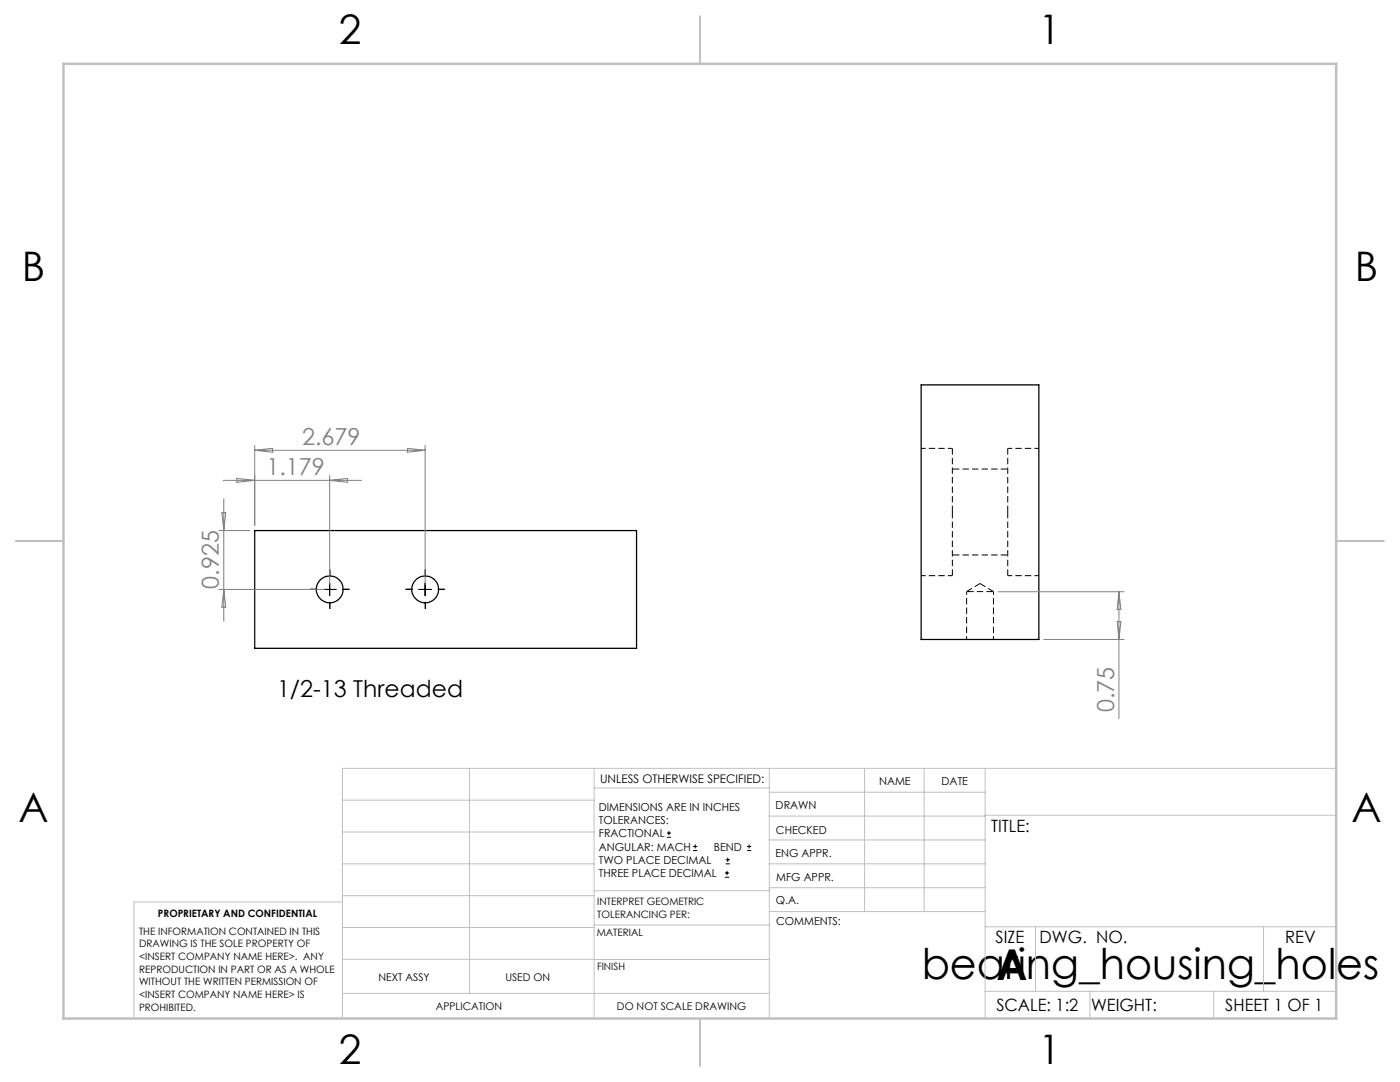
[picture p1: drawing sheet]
<svg xmlns="http://www.w3.org/2000/svg" width="279mm" height="216mm" viewBox="0 0 279 216" stroke-linecap="round" stroke-linejoin="round" font-family="sans-serif">
<g fill="none" stroke="#000" stroke-width=".25">
<path d="M183.8 76.8h23.5v50.8h-23.5zM50.8 105.9h76.2v23.5h-76.2z"/>
<circle cx="65.8" cy="117.6" r="2.68"/>
<circle cx="84.9" cy="117.6" r="2.68"/>
</g>
<path d="M201.1 93.6h-11M190.1 110.7h11M198.3 118h-5.4" fill="none" stroke="#000" stroke-width=".2" stroke-dasharray="1.3 .6" stroke-dashoffset="-.1" stroke-linecap="butt"/>
<path d="M190.1 102.2v-12.7M190.1 114.9v-12.7M195.6 116.4l-2.7 1.6M198.3 118l-2.7-1.6M201.1 102.2v-12.7M201.1 114.9v-12.7" fill="none" stroke="#000" stroke-width=".2" stroke-dasharray="1.3 .6" stroke-linecap="butt"/>
<path d="M192.9 118v9.6M198.3 127.6v-9.6" fill="none" stroke="#000" stroke-width=".2" stroke-dasharray="1.3 .6" stroke-dashoffset=".6" stroke-linecap="butt"/>
<path d="M190.1 89.5h-6.3M207.3 89.5h-6.2M183.8 114.9h6.3M201.1 114.9h6.2" fill="none" stroke="#000" stroke-width=".2" stroke-dasharray="1.3 .6" stroke-dashoffset=".4" stroke-linecap="butt"/>
<g fill="none" stroke="#000" stroke-width=".2">
<path d="M64.6 117.6h2.5M65.8 116.3v2.6M83.6 117.6h2.5M84.8 116.3v2.6M133.1 167.1h.8M133.1 166.2h.8M133.5 165.8v.9M138.3 169.7h.8M138.3 168.9h.8M138.7 168.5v.8M144.7 175h.8M144.7 174.2h.8"/>
<path d="M144.8 172.4h.9M144.8 171.6h.9M145.1 173.8v.8M145.2 171.1v.9M149.1 169.7h.8M149.1 168.9h.8M149.5 168.5v.8"/>
</g>
<path d="M63.3 117.6h-1.4M65.8 115.1v-1.4M68.3 117.6h1.5M82.4 117.6h-1.5M84.9 115.1v-1.4M87.4 117.6h1.4M65.8 120.1v1.4M84.9 120.1v1.4" fill="none" stroke="#000" stroke-width=".2" stroke-dasharray="15.2 1.3 1.3 1.3" stroke-linecap="butt"/>
<g fill="none" stroke="#808080" stroke-width=".2">
<path d="M44.5 95.8h27.6M44.7 99.5v24.5M47.3 95.5l3.5 .3-3.5 .4zM50.8 88.9v15.9M50.8 89.9h34M50.8 89.9l3.6-.4v.7zM65.8 94.9v21.7M65.8 95.8l3.6-.3v.7zM81.3 89.5l3.5 .4-3.5 .3zM84.8 88.9v27.7M43.7 117.6h21.1M43.7 105.9h6.1"/>
<path d="M44.3 102.3h.7l-.3 3.6zM44.7 117.6l.3 3.5h-.7zM199.2 118.1h25.1M223.3 118.1v25.3M223.3 118.1l.4 3.5h-.7zM208.3 127.6h16M223 124h.7l-.4 3.6z"/>
</g>
<g fill="none" stroke="#c0c0c0" stroke-width=".2">
<path d="M68.3 159.7h50.3M93.7 153.3v44.9M118.6 153.3v49.9M118.6 157.2h34.9M153.5 153.3v49.9M153.5 158.1h43.1M172.5 153.3v28.6M184.4 153.3v28.6M196.6 153.3v49.9M266.7 153.3h-198.4v49.9M68.3 178.7h50.3M68.3 172.4h50.3"/>
<path d="M68.3 166h50.3M68.3 180h-41.6v23.2M118.6 177.7h35M153.5 167.6h43.1M153.5 162.8h43.1M153.5 172.4h43.1M153.5 177.1h43.1M196.6 162.7h70.1M68.3 198.2h85.2M68.3 191.4l85.2 .1M68.3 185.1h50.3M118.6 184.6h35"/>
<path d="M153.6 181.9h43M196.6 197.8h70.1M196.6 184.9h70.1M206.7 184.9v12.9M217.5 197.8v5.4M242.2 197.8v5.4M252.2 184.9v12.9"/>
</g>
<path d="M139.7 3.2v9.5M3.1 107.9h9.6M266.7 107.9h9.5M139.7 203.2v9.6" fill="none" stroke="#c0c0c0" stroke-width=".25"/>
<path d="M12.7 12.7h254v190.5h-254z" fill="none" stroke="#c0c0c0" stroke-width=".5"/>
<g font-size="8.5">
<text x="184" y="195.4">bearing_housing_holes</text>
<text x="198.9" y="195.5">A</text>
</g>
<g font-size="8.1">
<text x="67.6" y="8.9">2</text>
<text x="207.3" y="8.9">1</text>
<text x="4.4" y="56.2">B</text>
<text x="270.4" y="56.2">B</text>
<text x="3.7" y="164.1">A</text>
<text x="269.7" y="164.1">A</text>
<text x="67.6" y="212.4">2</text>
<text x="207.3" y="212.4">1</text>
</g>
<g font-size="4.7" fill="#808080">
<text x="60.3" y="88.8">2.679</text>
<text x="53.2" y="94.8">1.179</text>
<text x="43.7" y="117.5" transform="rotate(-90 43.7 117.5)">0.925</text>
<text x="222.3" y="142.1" transform="rotate(-90 222.3 142.1)">0.75</text>
</g>
<text font-size="4.7" x="55.3" y="139.1">1/2-13 Threaded</text>
<g font-size="3.4">
<text x="197.8" y="166">TITLE:</text>
<text x="198.7" y="188.1">SIZE</text>
<text x="207.5" y="188.1">DWG. NO.</text>
<text x="256.5" y="188.2">REV</text>
<text x="198.8" y="201.7">SCALE: 1:2</text>
<text x="217.7" y="201.8">WEIGHT:</text>
<text x="244.5" y="201.7">SHEET 1 OF 1</text>
</g>
<text font-size="2.4" x="119.8" y="156.2">UNLESS OTHERWISE SPECIFIED:</text>
<g font-size="2.2">
<text x="119.5" y="161.8">DIMENSIONS ARE IN INCHES</text>
<text x="154.8" y="161.4">DRAWN</text>
<text x="175.4" y="156.6">NAME</text>
<text x="187.9" y="156.7">DATE</text>
<text x="119.5" y="164.4">TOLERANCES:</text>
<text x="119.5" y="167.1">FRACTIONAL</text>
<text x="154.9" y="166.3">CHECKED</text>
<text x="119.5" y="169.7">ANGULAR: MACH</text>
<text x="119.5" y="172.4">TWO PLACE DECIMAL</text>
<text x="142.5" y="169.7">BEND</text>
<text x="154.8" y="171">ENG APPR.</text>
<text x="119.5" y="175">THREE PLACE DECIMAL</text>
<text x="154.9" y="175.7">MFG APPR.</text>
<text x="154.9" y="180.4">Q.A.</text>
<text x="154.9" y="184.6">COMMENTS:</text>
</g>
<g font-size="2.1">
<text x="75.5" y="195.7">NEXT ASSY</text>
<text x="100.9" y="195.7">USED ON</text>
<text x="86.9" y="201.5">APPLICATION</text>
<text x="123.1" y="201.6">DO NOT SCALE DRAWING</text>
</g>
<g font-size="2">
<text x="31.5" y="182.9">PROPRIETARY AND CONFIDENTIAL</text>
<text x="119.2" y="180.6">INTERPRET GEOMETRIC</text>
<text x="119.2" y="183.1">TOLERANCING PER:</text>
<text x="27.8" y="186.5">THE INFORMATION CONTAINED IN THIS</text>
<text x="27.8" y="189">DRAWING IS THE SOLE PROPERTY OF</text>
<text x="27.8" y="191.6">&lt;INSERT COMPANY NAME HERE&gt;. ANY</text>
<text x="119.1" y="186.7">MATERIAL</text>
<text x="27.8" y="194.1">REPRODUCTION IN PART OR AS A WHOLE</text>
<text x="27.8" y="196.6">WITHOUT THE WRITTEN PERMISSION OF</text>
<text x="119.1" y="193.5">FINISH</text>
<text x="27.8" y="199.1">&lt;INSERT COMPANY NAME HERE&gt; IS</text>
<text x="27.8" y="201.7">PROHIBITED.</text>
</g>
</svg>
